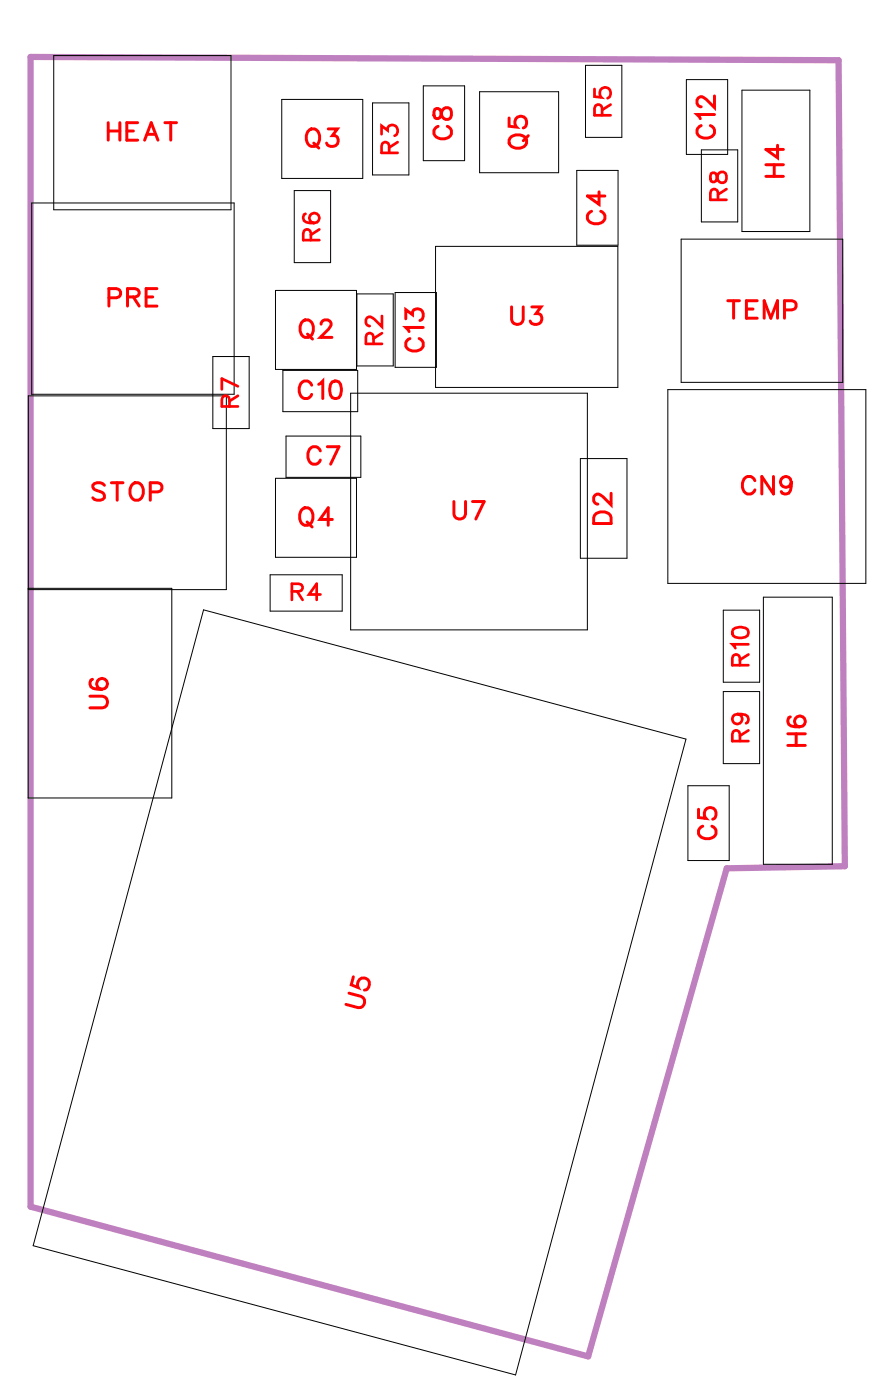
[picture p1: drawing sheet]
<svg xmlns="http://www.w3.org/2000/svg" width="36mm" height="57mm" viewBox="0 0 36 57" stroke-linecap="round" stroke-linejoin="round" font-family="sans-serif">
<path d="M1.2 2.3l32.8 .1 .3 32.7-4.8 .1-5.6 19.8-22.7-6.1z" fill="none" stroke="#bf80bf" stroke-width=".25"/>
<g fill="none" stroke="#000" stroke-width=".04">
<path d="M1.3 8.2h8.2v7.8h-8.2zM2.2 2.3h7.2v6.2h-7.2zM8.6 14.5h1.5v2.9h-1.5zM11.2 11.8h3.3v3.2h-3.3zM11.2 19.4h3.3v3.2h-3.3zM11.4 4h3.3v3.2h-3.3zM11.5 15h3v1.7h-3zM11.6 17.7h3v1.7h-3zM11.9 7.7h1.5v3h-1.5zM14.2 15.9h9.6v9.6h-9.6zM14.5 11.9h1.4v2.9h-1.4M15.1 4.2h1.5v2.9h-1.5z"/>
<path d="M16 11.9h1.7v3h-1.7zM17.2 3.5h1.6v3h-1.6zM17.7 10h7.4v5.7h-7.4zM19.4 3.7h3.3v3.3h-3.3zM23.4 6.9h1.7v3h-1.7zM23.5 18.6h1.9v4h-1.9zM23.7 2.6h1.5v3h-1.5zM27.1 15.8h8v7.9h-8zM27.6 9.7h6.6v5.8h-6.6zM27.8 3.2h1.7v3.1h-1.7zM28.4 6.1h1.5v2.9h-1.5zM30.1 3.7h2.7v5.7h-2.7z"/>
<path d="M1.1 23.9h5.9v8.5h-5.9v-16.3h8.1v7.8h-8.1M8.3 24.7l19.5 5.3-6.9 25.8-19.6-5.3zM11 23.3h2.9v1.5h-2.9zM27.9 31.9h1.7v3h-1.7zM29.3 28h1.5v3h-1.5zM29.3 24.7h1.5v3h-1.5zM31 24.2h2.8v10.9h-2.8z"/>
</g>
<g fill="none" stroke="#f00" stroke-width=".11">
<path d="M9.3 16.5v-.4h-.2l-.1 .4h.6M9.6 16.1l-.3 .2M9.6 15.7l-.6-.3v.4M12.4 8.7h-.1a.32 .32 0 0 0 .3 .4 .32 .32 0 0 0 .4-.2 .2 .2 0 0 0-.2-.3 .2 .2 0 0 0-.3 .2 .2 .2 0 0 0 .2 .2M12.6 9.7v-.3l-.2-.1-.1 .4h.7M13 9.3l-.4 .2M15.1 13.9v-.3l-.2-.1-.1 .4h.7M15.5 5.4v-.3l.2 .2a.22 .22 0 0 1 .4-.2 .22 .22 0 0 1-.1 .4M15.5 12.8v.5l-.5-.5-.2 .3 .2 .1M15.5 13.5l-.4 .2M15.8 6.2v-.4h-.3v.4h.6M16.1 5.8l-.3 .2"/>
<path d="M24.1 3.6v.3l.3 .1a.23 .23 0 0 1 0-.4 .23 .23 0 0 1 .3 0 .23 .23 0 0 1-.1 .4M24.4 4.7v-.4h-.2l-.1 .4h.7M24.8 4.2l-.4 .3M28.8 7v.3l.2 .1 .2-.4a.22 .22 0 0 1 .3 .2 .22 .22 0 0 1-.3 .2l-.2-.4zM29.1 8.1v-.4h-.2l-.1 .4h.7M29.5 7.7l-.4 .2M11.8 24h.4v-.3h-.4v.6M12.1 24l.2 .3M13 24.1h-.5l.3-.4v.6M29.7 25.5a.32 .32 0 0 1 .4-.1 .32 .32 0 0 1 .2 .4 .32 .32 0 0 1-.4 .1 .32 .32 0 0 1-.2-.4zM29.9 29a.2 .2 0 0 1 .2 .2 .2 .2 0 0 1-.3 .1 .2 .2 0 0 1 0-.3h.1a.31 .31 0 0 1 .4 .2v.1M30 30.1v-.4h-.2l-.1 .4h.6"/>
<path d="M30 27v-.4h-.2l-.1 .4h.6M30.3 26.1h-.6l.1 .2M30.3 29.6l-.3 .2M30.3 26.5l-.3 .3"/>
</g>
<g fill="none" stroke="#f00" stroke-width=".12">
<path d="M4.2 19.7l-.1-.1-.3 .1v.2l.4 .2v.1l-.1 .1-.3-.1M4.4 5v.7M4.4 5.3h.5M4.4 12.1l.4-.1 .1-.2-.5-.1v.7M4.5 19.6h.5M4.8 19.6v.7M4.9 5v.7M5.1 5.3h.3M5.2 12h.4v-.2l-.4-.1v.7M5.4 19.6a.33 .33 0 0 1 .4 .3 .33 .33 0 0 1-.4 .4l-.1-.3zM5.4 12l.2 .4M5.6 5h-.5v.7h.5"/>
<path d="M5.9 5.7l.2-.7 .3 .7M5.9 12h.3M6 5.4h.3M6.1 20l.4-.1v-.3h-.4v.7M6.4 11.7h-.5v.7h.5M6.7 5h.5M6.9 5v.7M12.2 13.1l.1-.1a.33 .33 0 0 1 .4 .3 .33 .33 0 0 1-.4 .4l-.1-.3zM12.5 13.6l.2 .2M12.5 5.3h.1a.33 .33 0 0 1 .4 .3 .33 .33 0 0 1-.4 .3l-.2-.2zM12.6 15.6a.26 .26 0 0 0-.3-.1 .26 .26 0 0 0-.2 .2v.2a.26 .26 0 0 0 .2 .3 .26 .26 0 0 0 .3-.2M12.7 5.8l.2 .2"/>
<path d="M12.9 15.6l.2-.1v.7M13 18.3a.26 .26 0 0 0-.3-.2 .26 .26 0 0 0-.2 .3v.2a.26 .26 0 0 0 .2 .2 .26 .26 0 0 0 .3-.1M13 13.1l.2-.1h.1l.1 .1-.1 .2-.3 .4h.5M13.3 18.1h.4l-.3 .7M13.3 5.2h.4l-.2 .3a.24 .24 0 0 1 .2 .4 .25 .25 0 0 1-.5-.1M13.5 15.5h.1a.37 .37 0 0 1 .2 .3 .37 .37 0 0 1-.2 .4 .45 .45 0 0 1-.1-.7zM16.5 12.9v-.3l.2 .2a.24 .24 0 0 1 .4-.2 .24 .24 0 0 1-.1 .4M16.6 13.7a.26 .26 0 0 0-.1 .3 .26 .26 0 0 0 .2 .2h.2a.26 .26 0 0 0 .3-.2 .26 .26 0 0 0-.2-.3M17.2 13.3h-.7l.1 .1M17.6 4.4v.4h.2l.3-.4a.24 .24 0 0 1 .2 .2 .24 .24 0 0 1-.2 .2l-.2-.1-.1-.3zM17.8 5.1a.26 .26 0 0 0-.2 .3 .26 .26 0 0 0 .3 .2h.1a.26 .26 0 0 0 .3-.2 .26 .26 0 0 0-.2-.3M20.6 4.8v.3l.4 .1a.25 .25 0 0 1-.1-.4 .25 .25 0 0 1 .4 0 .25 .25 0 0 1-.1 .4"/>
<path d="M20.7 12.4v.6l.2 .2 .3-.1v-.7M20.7 5.5a.35 .35 0 0 1 .5 0 .35 .35 0 0 1 .1 .4 .33 .33 0 0 1-.4 .1 .33 .33 0 0 1-.2-.5zM21.4 5.5l-.2 .2M21.6 12.4h.3l-.2 .3a.24 .24 0 0 1 .2 .4 .24 .24 0 0 1-.4-.1M24 8.6a.26 .26 0 0 0-.2 .3 .26 .26 0 0 0 .3 .2h.2a.26 .26 0 0 0 .2-.2 .26 .26 0 0 0-.1-.3M24.3 7.8v.5l-.5-.4h.7M28.4 5.1a.26 .26 0 0 0-.1 .3 .26 .26 0 0 0 .2 .2h.2a.26 .26 0 0 0 .3-.2 .26 .26 0 0 0-.2-.3M29 4.6h-.7l.1 .2M29 3.9v.5l-.4-.4-.2-.1-.1 .2v.1l.1 .1M29.5 12.2h.5M29.8 12.2v.7M30.3 12.5h.2"/>
<path d="M30.6 19.5a.26 .26 0 0 0-.3-.2 .26 .26 0 0 0-.2 .3v.2a.26 .26 0 0 0 .2 .2 .26 .26 0 0 0 .3-.1M30.7 12.2h-.4v.7h.4M31 12.9v-.7l.3 .7 .2-.7v.7M31.1 7.2h.7M31.1 6.7h.7M31.4 19.3v.7l-.5-.7v.7M31.4 6.7v.5M31.5 5.9v.5l-.4-.3h.7M31.8 12.6l.4-.1 .1-.2-.5-.1v.7M32.1 19.6a.22 .22 0 0 1-.3 .2 .22 .22 0 0 1-.1-.4 .22 .22 0 0 1 .4 0v.2a.34 .34 0 0 1-.3 .4l-.1-.1M3.6 28.2h.6l.2 .2-.1 .3h-.7M3.8 27.6h-.1a.35 .35 0 0 0 .2 .4 .35 .35 0 0 0 .5-.2 .22 .22 0 0 0-.2-.3 .22 .22 0 0 0-.3 .2 .22 .22 0 0 0 .2 .3"/>
<path d="M12.2 20.7l.1-.1a.33 .33 0 0 1 .4 .4 .33 .33 0 0 1-.4 .3l-.1-.3zM12.5 21.2l.2 .2M13.5 21.1h-.5l.3-.5v.7M14.3 39.6l-.1 .3 .3 .2a.25 .25 0 0 1 .1-.4 .25 .25 0 0 1 .4 .1 .25 .25 0 0 1-.2 .4M18.4 20.3v.6l.2 .2 .2-.1 .1-.7M19.2 20.3h.4l-.3 .8M24.2 20.8h.1h.4l.1 .4h-.7zM24.8 20v.5l-.4-.4-.2-.1-.1 .2v.1l.1 .1M28.3 32.8v.4h.3a.25 .25 0 0 1 0-.4 .25 .25 0 0 1 .4 .1 .25 .25 0 0 1-.1 .3M28.5 33.5a.26 .26 0 0 0-.2 .3 .26 .26 0 0 0 .3 .2h.2a.26 .26 0 0 0 .2-.2 .26 .26 0 0 0-.1-.3M31.9 30.2h.8M31.9 29.8h.8"/>
<path d="M32.1 29.1h-.1a.35 .35 0 0 0 .2 .4 .35 .35 0 0 0 .5-.2 .22 .22 0 0 0-.2-.3 .22 .22 0 0 0-.3 .2 .22 .22 0 0 0 .2 .3M32.3 29.8v.4M14.2 40.3l.5 .2 .1 .2-.3 .2-.5-.2"/>
</g>
<g font-size="1.2" fill="#fff">
<text x="4.3" y="6">HEAT</text>
<text x="18.6" y="5.7" transform="rotate(-90 18.6 5.7)">C8</text>
<text x="29.3" y="5.7" transform="rotate(-90 29.3 5.7)">C12</text>
<text x="12.4" y="6.2">Q3</text>
<text x="21.7" y="6.1" transform="rotate(-90 21.7 6.1)">Q5</text>
<text x="24.8" y="9.1" transform="rotate(-90 24.8 9.1)">C4</text>
<text x="32.1" y="7.2" transform="rotate(-90 32.1 7.2)">H4</text>
<text x="4.4" y="12.7">PRE</text>
<text x="12.1" y="16.5">C10</text>
<text x="12.1" y="14">Q2</text>
<text x="17.5" y="14.3" transform="rotate(-90 17.5 14.3)">C13</text>
<text x="20.7" y="13.5">U3</text>
<text x="29.5" y="13.2">TEMP</text>
<text x="3.7" y="20.6">STOP</text>
<text x="12.1" y="21.6">Q4</text>
<text x="12.4" y="19.1">C7</text>
<text x="18.3" y="21.3">U7</text>
<text x="25.1" y="21.3" transform="rotate(-90 25.1 21.3)">D2</text>
<text x="30" y="20.3">CN9</text>
<text x="4.7" y="28.8" transform="rotate(-90 4.7 28.8)">U6</text>
<text x="29.3" y="34.1" transform="rotate(-90 29.3 34.1)">C5</text>
<text x="33" y="30.3" transform="rotate(-90 33 30.3)">H6</text>
<text x="15" y="41.1" transform="rotate(-75 15 41.1)">U5</text>
</g>
<g font-size="1.1" fill="#fff">
<text x="25" y="4.7" transform="rotate(-90 25 4.7)">R5</text>
<text x="13.2" y="9.8" transform="rotate(-90 13.2 9.8)">R6</text>
<text x="16.4" y="6.3" transform="rotate(-90 16.4 6.3)">R3</text>
<text x="29.7" y="8.2" transform="rotate(-90 29.7 8.2)">R8</text>
<text x="9.9" y="16.5" transform="rotate(-90 9.9 16.5)">R7</text>
<text x="15.8" y="14" transform="rotate(-90 15.8 14)">R2</text>
<text x="11.8" y="24.6">R4</text>
<text x="30.6" y="27" transform="rotate(-90 30.6 27)">R10</text>
<text x="30.6" y="30.1" transform="rotate(-90 30.6 30.1)">R9</text>
</g>
</svg>
